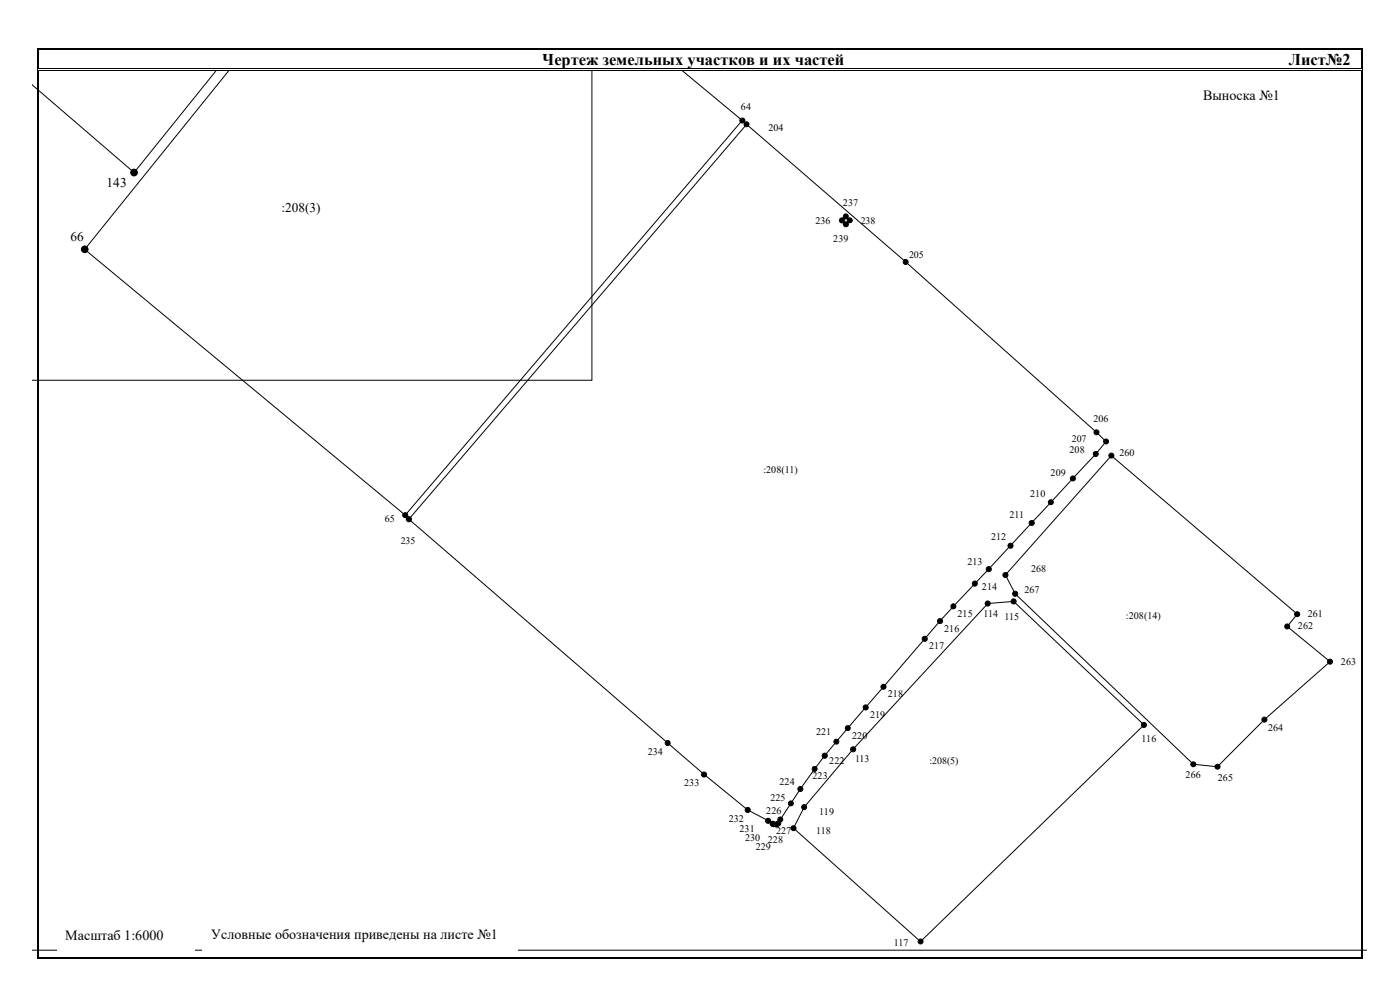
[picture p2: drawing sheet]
<svg xmlns="http://www.w3.org/2000/svg" width="420mm" height="297mm" viewBox="0 0 420 297" stroke-linecap="round" stroke-linejoin="round" font-family="sans-serif">
<g fill="none" stroke="#000" stroke-width=".3">
<path d="M11.2 14.9v5.7M11.6 14.9v5.7M11.7 14.5h396.8M11.7 14.8h396.8M408.5 14.9v5.7M408.9 14.9v5.7M11.2 21.1v266.5M11.6 21.1v266M11.7 20.7h396.8M11.7 21h396.8M64.9 21.1l-24.7 30.7-30.4-26.2M177.6 21.1v93h-167.8"/>
<path d="M204.6 21.1l18.1 15-101.1 118.5-96.2-79.8 43.3-53.7M224.1 37.3l47.7 41.3 57.3 51.1 2.8 2.8-3 3.7-32.2 34.5a557.2 557.2 0 0 0-31.6 35.4l-5.3 6.1a217.1 217.1 0 0 0-26.3 34.8l-.5 .4-.9-.1-7.7-4.3-13.1-10.7-88.6-76.5zM408.5 21.1v266M408.9 21.1v266M252.7 66.1l1.2-1.2 1.1 1.2-1.2 1.2zM333.5 136.7l55.8 47.6-3 3.7 12.9 10.5-19.7 17.4-14.2 14.2-7.2-.8-53.4-51.1-3-5.7zM296.4 181.1l7.8-.7 39.1 37.1-67 65-38.2-34 3.3-6.3 14.6-17.4zM9.8 285.1h400.5M11.7 287.5h396.8M11.7 287.1h396.8"/>
<circle cx="222.8" cy="36.1" r=".75"/>
<circle cx="224" cy="37.3" r=".74"/>
<circle cx="40.2" cy="51.8" r="1.01"/>
<circle cx="40.2" cy="51.8" r=".76"/>
<circle cx="25.4" cy="74.8" r="1"/>
<circle cx="25.5" cy="74.8" r=".75"/>
<circle cx="252.7" cy="66.1" r=".76"/>
<circle cx="253.8" cy="65" r=".75"/>
<circle cx="253.9" cy="67.3" r=".75"/>
<circle cx="255" cy="66.1" r=".74"/>
<circle cx="271.8" cy="78.6" r=".75"/>
<circle cx="328.8" cy="136.2" r=".75"/>
<circle cx="329.1" cy="129.7" r=".74"/>
<circle cx="331.9" cy="132.5" r=".74"/>
<circle cx="333.5" cy="136.7" r=".75"/>
<circle cx="121.6" cy="154.6" r=".75"/>
<circle cx="122.7" cy="155.8" r=".77"/>
<circle cx="309.6" cy="156.9" r=".75"/>
<circle cx="315.4" cy="150.7" r=".74"/>
<circle cx="322" cy="143.5" r=".74"/>
<circle cx="292.5" cy="175.1" r=".76"/>
<circle cx="296.7" cy="170.8" r=".76"/>
<circle cx="301.7" cy="172.5" r=".75"/>
<circle cx="303.3" cy="163.7" r=".76"/>
<circle cx="304.7" cy="178.2" r=".76"/>
<circle cx="277.5" cy="191.7" r=".76"/>
<circle cx="282.1" cy="186.3" r=".75"/>
<circle cx="286.1" cy="181.9" r=".75"/>
<circle cx="296.4" cy="181.1" r=".76"/>
<circle cx="304.2" cy="180.4" r=".76"/>
<circle cx="386.3" cy="188" r=".74"/>
<circle cx="389.3" cy="184.3" r=".75"/>
<circle cx="399.1" cy="198.5" r=".75"/>
<circle cx="254.4" cy="218.5" r=".74"/>
<circle cx="259.8" cy="212.3" r=".76"/>
<circle cx="265.2" cy="206.1" r=".75"/>
<circle cx="343.3" cy="217.5" r=".75"/>
<circle cx="379.5" cy="215.9" r=".75"/>
<circle cx="200.4" cy="222.9" r=".75"/>
<circle cx="211.3" cy="232.4" r=".76"/>
<circle cx="240.2" cy="236.7" r=".75"/>
<circle cx="244.5" cy="230.7" r=".74"/>
<circle cx="247.5" cy="226.8" r=".77"/>
<circle cx="251" cy="222.5" r=".74"/>
<circle cx="256" cy="224.8" r=".76"/>
<circle cx="358.1" cy="229.3" r=".75"/>
<circle cx="365.4" cy="230" r=".75"/>
<circle cx="224.4" cy="243" r=".76"/>
<circle cx="230.5" cy="246.3" r=".76"/>
<circle cx="231.9" cy="247.1" r=".75"/>
<circle cx="232.1" cy="247.3" r=".75"/>
<circle cx="233" cy="247.4" r=".75"/>
<circle cx="233.6" cy="247" r=".75"/>
<circle cx="234.2" cy="245.9" r=".74"/>
<circle cx="237.4" cy="241" r=".74"/>
<circle cx="238.1" cy="248.5" r=".75"/>
<circle cx="241.3" cy="242.2" r=".75"/>
<circle cx="276.3" cy="282.5" r=".74"/>
</g>
<g fill="#000">
<circle cx="222.8" cy="36.1" r=".75"/>
<circle cx="224" cy="37.3" r=".74"/>
<circle cx="40.2" cy="51.8" r="1.01"/>
<circle cx="40.2" cy="51.8" r=".76"/>
<circle cx="25.4" cy="74.8" r="1"/>
<circle cx="25.5" cy="74.8" r=".75"/>
<circle cx="252.7" cy="66.1" r=".76"/>
<circle cx="253.8" cy="65" r=".75"/>
<circle cx="253.9" cy="67.3" r=".75"/>
<circle cx="255" cy="66.1" r=".74"/>
<circle cx="271.8" cy="78.6" r=".75"/>
<circle cx="328.8" cy="136.2" r=".75"/>
<circle cx="329.1" cy="129.7" r=".74"/>
<circle cx="331.9" cy="132.5" r=".74"/>
<circle cx="333.5" cy="136.7" r=".75"/>
<circle cx="121.6" cy="154.6" r=".75"/>
<circle cx="122.7" cy="155.8" r=".77"/>
<circle cx="309.6" cy="156.9" r=".75"/>
<circle cx="315.4" cy="150.7" r=".74"/>
<circle cx="322" cy="143.5" r=".74"/>
<circle cx="292.5" cy="175.1" r=".76"/>
<circle cx="296.7" cy="170.8" r=".76"/>
<circle cx="301.7" cy="172.5" r=".75"/>
<circle cx="303.3" cy="163.7" r=".76"/>
<circle cx="304.7" cy="178.2" r=".76"/>
<circle cx="277.5" cy="191.7" r=".76"/>
<circle cx="282.1" cy="186.3" r=".75"/>
<circle cx="286.1" cy="181.9" r=".75"/>
<circle cx="296.4" cy="181.1" r=".76"/>
<circle cx="304.2" cy="180.4" r=".76"/>
<circle cx="386.3" cy="188" r=".74"/>
<circle cx="389.3" cy="184.3" r=".75"/>
<circle cx="399.1" cy="198.5" r=".75"/>
<circle cx="254.4" cy="218.5" r=".74"/>
<circle cx="259.8" cy="212.3" r=".76"/>
<circle cx="265.2" cy="206.1" r=".75"/>
<circle cx="343.3" cy="217.5" r=".75"/>
<circle cx="379.5" cy="215.9" r=".75"/>
<circle cx="200.4" cy="222.9" r=".75"/>
<circle cx="211.3" cy="232.4" r=".76"/>
<circle cx="240.2" cy="236.7" r=".75"/>
<circle cx="244.5" cy="230.7" r=".74"/>
<circle cx="247.5" cy="226.8" r=".77"/>
<circle cx="251" cy="222.5" r=".74"/>
<circle cx="256" cy="224.8" r=".76"/>
<circle cx="358.1" cy="229.3" r=".75"/>
<circle cx="365.4" cy="230" r=".75"/>
<circle cx="224.4" cy="243" r=".76"/>
<circle cx="230.5" cy="246.3" r=".76"/>
<circle cx="231.9" cy="247.1" r=".75"/>
<circle cx="232.1" cy="247.3" r=".75"/>
<circle cx="233" cy="247.4" r=".75"/>
<circle cx="233.6" cy="247" r=".75"/>
<circle cx="234.2" cy="245.9" r=".74"/>
<circle cx="237.4" cy="241" r=".74"/>
<circle cx="238.1" cy="248.5" r=".75"/>
<circle cx="241.3" cy="242.2" r=".75"/>
<circle cx="276.3" cy="282.5" r=".74"/>
</g>
<g fill="#000">
<path d="M11.2 14.4h.1v.5h-.1zM11.2 14.4h.5v.2h-.5zM11.5 14.8l.2 .1zM408.5 14.4h.5v.2h-.5zM408.5 14.8l.1 .1zM408.8 14.4h.2v.5h-.2zM11.2 20.6h.1v.5h-.1zM11.5 21.1h.2zM11.5 20.6l.2 .2zM11.5 21l.2 .1zM408.5 21.1h.1zM408.5 20.6l.1 .2z"/>
<path d="M408.5 21l.1 .1zM408.8 21.1h.2zM408.8 20.6h.2v.5h-.2zM11.2 287.4h.5v.2h-.5zM11.5 287.1l.2 .1zM408.5 287.4h.5v.2h-.5zM408.5 287.1l.1 .1zM408.8 287.1h.2v.5h-.2z"/>
</g>
<g fill="#fff">
<path d="M17 276.8h41.3v9.2h-41.3z"/>
<path d="M60.8 276.6h94.7v9.2h-94.7z"/>
<path d="M358.5 24.6h30.4v9.2h-30.4z"/>
</g>
<g font-size="4.9">
<text x="162.7" y="19.6">Чертеж земельных участков и их частей</text>
<text x="386.8" y="19.6">Лист№2</text>
</g>
<g font-size="4.2">
<text x="361" y="29.9">Выноска №1</text>
<text x="19.6" y="282">Масштаб 1:6000</text>
<text x="63.4" y="281.7">Условные обозначения приведены на листе №1</text>
</g>
<g font-size="4">
<text x="32" y="56">143</text>
<text x="84.5" y="63.7">:208(3)</text>
<text x="21.2" y="72.2">66</text>
</g>
<g font-size="3">
<text x="222.3" y="32.9">64</text>
<text x="230.6" y="39.2">204</text>
<text x="253" y="61.9">237</text>
<text x="244.7" y="67.3">236</text>
<text x="258.3" y="67.4">238</text>
<text x="250.1" y="72.7">239</text>
<text x="272.8" y="77.5">205</text>
<text x="328.1" y="126.6">206</text>
<text x="321" y="136">208</text>
<text x="321.7" y="132.7">207</text>
<text x="335.9" y="136.8">260</text>
<text x="229.1" y="142">:208(11)</text>
<text x="315.3" y="142.9">209</text>
<text x="309.2" y="149.1">210</text>
<text x="302.9" y="155.3">211</text>
<text x="115.5" y="156.5">65</text>
<text x="297.4" y="162">212</text>
<text x="120.3" y="163.2">235</text>
<text x="290.3" y="169.4">213</text>
<text x="309.4" y="171.6">268</text>
<text x="294.7" y="177.1">214</text>
<text x="307.5" y="178">267</text>
<text x="287.3" y="185.1">215</text>
<text x="295.1" y="185.1">114</text>
<text x="301.4" y="186">115</text>
<text x="337.9" y="185.7">:208(14)</text>
<text x="392.5" y="185.1">261</text>
<text x="283.4" y="189.5">216</text>
<text x="389.5" y="188.7">262</text>
<text x="278.8" y="194.8">217</text>
<text x="402.4" y="199.7">263</text>
<text x="266.5" y="209.2">218</text>
<text x="261.1" y="215.4">219</text>
<text x="244.9" y="220.6">221</text>
<text x="255.8" y="221.6">220</text>
<text x="380.5" y="219.3">264</text>
<text x="194.4" y="226.4">234</text>
<text x="342.6" y="222.7">116</text>
<text x="243.8" y="233.8">223</text>
<text x="248.9" y="229.2">222</text>
<text x="256.6" y="228.6">113</text>
<text x="279" y="229.4">:208(5)</text>
<text x="355.8" y="233.4">266</text>
<text x="205.3" y="235.8">233</text>
<text x="233.9" y="235.6">224</text>
<text x="365.5" y="234.4">265</text>
<text x="230" y="244.3">226</text>
<text x="231.2" y="240.4">225</text>
<text x="245.9" y="244.4">119</text>
<text x="218.7" y="246.7">232</text>
<text x="221.9" y="249.5">231</text>
<text x="232.9" y="250.3">227</text>
<text x="245" y="250.3">118</text>
<text x="223.6" y="252.4">230</text>
<text x="226.8" y="255.1">229</text>
<text x="230.5" y="252.8">228</text>
<text x="268.2" y="283.7">117</text>
</g>
</svg>
